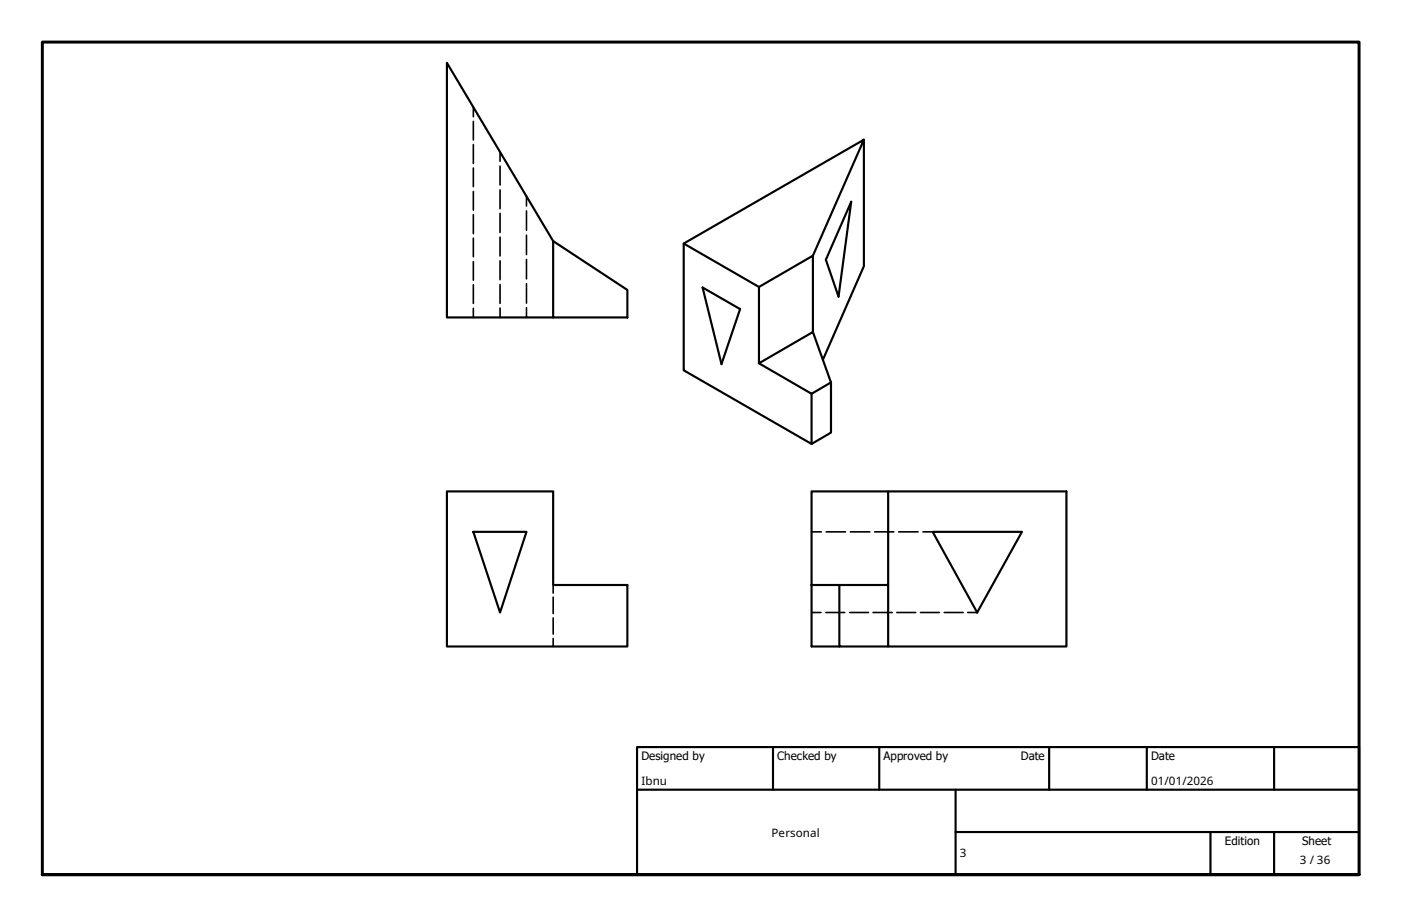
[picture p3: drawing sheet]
<svg xmlns="http://www.w3.org/2000/svg" width="330mm" height="216mm" viewBox="0 0 330 216" stroke-linecap="round" stroke-linejoin="round" font-family="sans-serif">
<!-- layer: Hidden (ISO) -->
<g fill="none" stroke="#000" stroke-width=".38">
<path d="M111.4 25.3v2.2M111.4 28.6v4.4M111.4 34v4.5M111.4 39.6v4.3M117.7 35.8v2.2M117.7 39.1v4.5M111.4 45.1v4.4M111.4 50.5v4.5M111.4 56.1v4.4M117.7 44.7v4.4M117.7 50.2v4.5M117.7 55.8v4.5"/>
<path d="M124 46.3v2.2M124 49.7v4.5M124 55.4v4.5M111.4 61.6v4.4M111.4 67.1v4.3M111.4 72.6v2.1M117.7 61.4v4.4M117.7 67v4.4M117.7 72.5v2.2M124 61.1v4.6M124 66.8v4.6M124 72.5v2.2"/>
<path d="M130.2 137.7v1.9M191.1 125.2h2.3M194.5 125.2h4.6M200.2 125.2h4.6M205.9 125.2h4.5M211.6 125.2h4.6M217.3 125.2h2.3M130.2 140.6v3.9M130.2 145.5v3.8M130.2 150.3v1.9M191.1 144.2h2.2M194.4 144.2h4.5"/>
<path d="M200 144.2h4.5M205.5 144.2h4.6M211.1 144.2h4.5M216.7 144.2h4.5M222.3 144.2h4.5M227.8 144.2h2.3"/>
</g>
<!-- layer: Visible (ISO) -->
<g fill="none" stroke="#000" stroke-width=".51">
<path d="M203.4 32.9v29.8l-9.7 22M130.2 56.8l17.5 11.5v6.4h-17.5zM130.2 56.8l-25-42v59.9h25M161 57.3v29.9l30.1 17.3v-11.8M200.4 47.5l-3 22.3-3-8.6zM165.4 67.7l8.8 5.1-4.3 12.9zM191.4 78.2l-12.7 7.3v-17.9l12.7-7.4v18l4.2 11.8M191.4 60.2l12-27.3-42.4 24.4 17.7 10.3M178.7 85.5l12.4 7.2 4.5-2.7M195.6 90v11.9l-4.5 2.6M105.2 115.7h25v22h17.5v14.5h-42.5zM191.1 115.7h18v22h-18z"/>
<path d="M209.1 115.7h42v36.5h-42v-14.5M111.4 125.2h12.6l-6.3 19zM191.1 137.7v14.5h6.5M197.6 137.7v14.5h11.5M219.6 125.2h21l-10.5 19z"/>
</g>
<!-- layer: Border (ISO) -->
<path d="M10 205.9v-196h310v196h-310h310" fill="none" stroke="#000" stroke-width=".7"/>
<!-- layer: Title (ISO) -->
<path d="M150 175.9h170v30h-170zM182 175.9v10M207 175.9v10M247 175.9v10M270 175.9v10M300 175.9v10M150 185.9h170M225 195.9h95M225 185.9v20M285 195.9v10M300 195.9v10" fill="none" stroke="#000" stroke-width=".51"/>
<g font-size="2.7">
<text x="151" y="179">Designed by</text>
<text x="183" y="179">Checked by</text>
<text x="208" y="179">Approved by</text>
<text x="240.3" y="178.9">Date</text>
<text x="271" y="178.9">Date</text>
<text x="151" y="184.8">Ibnu</text>
<text x="271" y="184.8">01/01/2026</text>
<text x="181.7" y="197">Personal</text>
<text x="226" y="201.9">3</text>
<text x="288.4" y="199">Edition</text>
<text x="306" y="203.4">3 / 36</text>
<text x="306.6" y="199">Sheet</text>
</g>
</svg>
